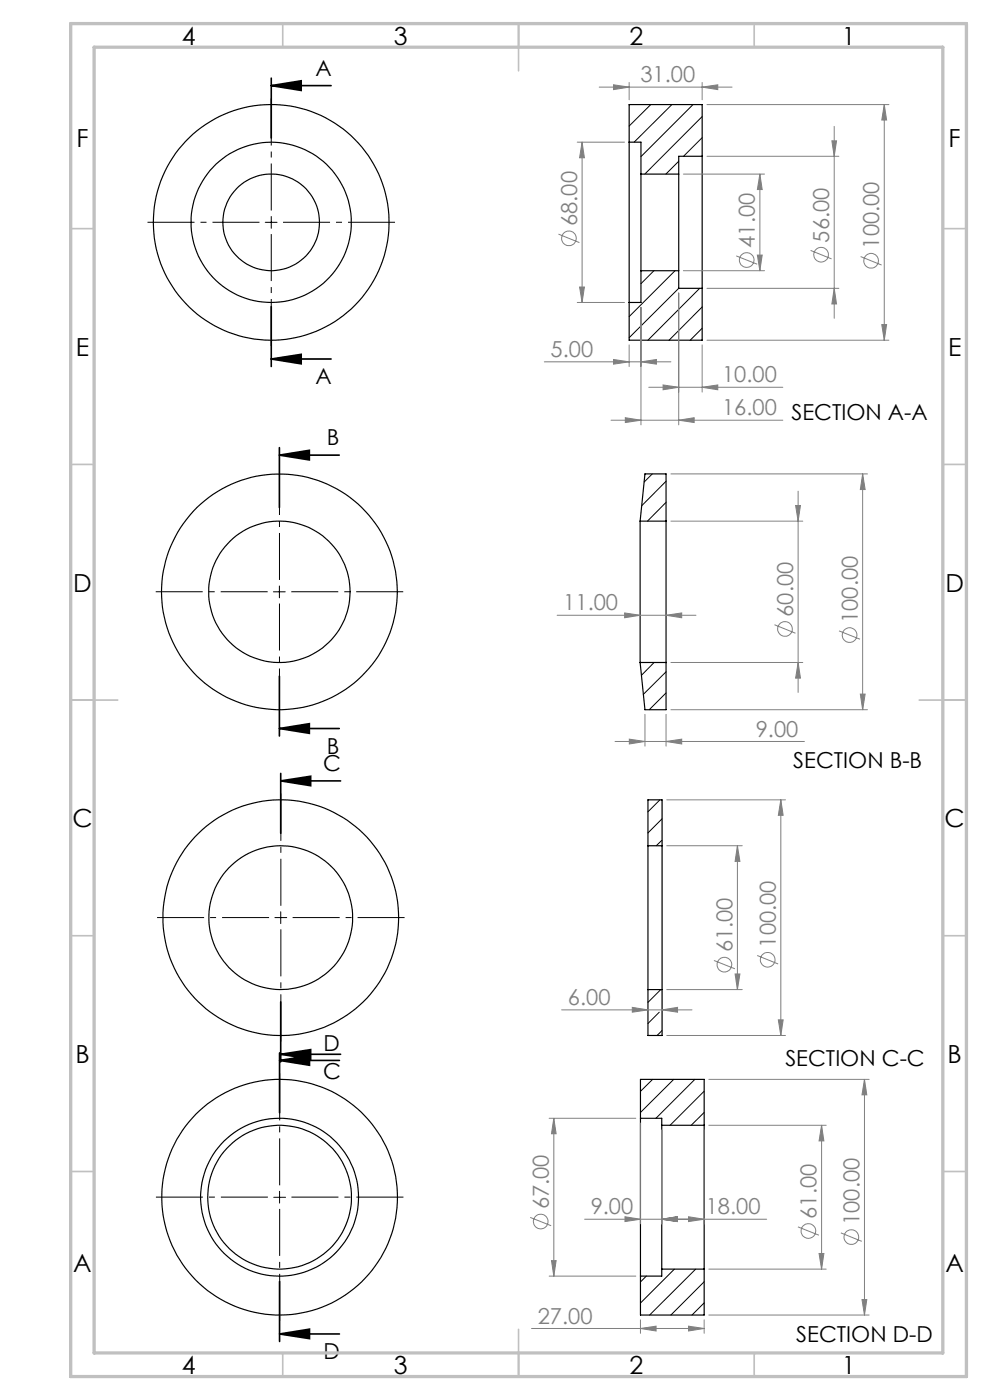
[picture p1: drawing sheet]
<svg xmlns="http://www.w3.org/2000/svg" width="210mm" height="297mm" viewBox="0 0 210 297" stroke-linecap="round" stroke-linejoin="round" font-family="sans-serif">
<g fill="none" stroke="#000" stroke-width=".25">
<path d="M133.5 30.2v34M133.5 30.2v-8h15.4v11M133.5 30.2h2.5v6.7M136 36.9v20.5M136 36.9h8M144 36.9v20.5M148.9 33.2v28M148.9 33.2h-4.9v3.7M136 57.4v6.8h-2.5M136 57.4h8M144 57.4v3.8h4.9M148.9 61.2v11h-15.4v-8"/>
<path d="M135.8 110.6v29.9M135.8 110.6l1-10.1h4.5v10.1M135.8 110.6h5.5M141.3 110.6v29.9M135.8 140.5l1 10.1h4.5v-10.1M135.8 140.5h5.5M137.4 179.4v30.5M137.4 179.4h3M137.4 179.4v-9.7h3v9.7M140.4 179.4v30.5M137.4 209.9h3M137.4 209.9v9.8h3v-9.8"/>
<path d="M135.9 237.2v33.5M135.9 237.2h4.5v1.5M135.9 237.2v-8.2h13.5v9.7M140.4 238.7v30.5M140.4 238.7h9M149.4 238.7v30.5M140.4 269.2v1.5h-4.5M140.4 269.2h9M149.4 269.2v9.8h-13.5v-8.3"/>
<circle cx="57.5" cy="47.2" r="10.2"/>
<circle cx="57.5" cy="47.2" r="25"/>
<circle cx="57.5" cy="47.2" r="17"/>
<circle cx="59.3" cy="125.5" r="15"/>
<circle cx="59.3" cy="125.5" r="25"/>
<circle cx="59.5" cy="194.7" r="15.2"/>
<circle cx="59.6" cy="194.7" r="25"/>
<circle cx="59.3" cy="254" r="15.3"/>
<circle cx="59.3" cy="254" r="16.8"/>
<circle cx="59.3" cy="254" r="25"/>
</g>
<g fill="none" stroke="#000" stroke-width=".21">
<path d="M133.6 22.2l-.1 .1M138 22.2l-4.5 4.5M142.5 22.2l-8 8M144 34.2l-2.7 2.7M147 22.2l-11 11M148.9 24.7l-12.1 12.2M148.9 29.2l-3.9 4M56.3 47.2h2.5M57.5 45.9v2.5M138.7 57.4l-2.7 2.8M143.2 57.4l-9.7 9.8M144 61.2l-10.5 10.4"/>
<path d="M148.4 61.2l-11 11M148.9 65.1l-7 7.1M148.9 69.6l-2.5 2.6M138.4 100.5l-1.8 1.8M141.3 102.1l-5.2 5.2M141.3 106.6l-4 4M58 125.6h2.5M59.3 124.3v2.5M138.7 140.5l-2.6 2.8M141.3 142.5l-4.8 4.8M141.3 147l-3.6 3.6M140 169.7l-2.6 2.5"/>
<path d="M140.4 173.7l-3 3M140.4 178.2l-1.2 1.2M58.3 194.7h2.5M59.5 193.4v2.5M139.8 214.7l-2.4 2.4M140.2 209.9l-2.8 2.8M140.4 218.6l-1 1.1M138.4 229l-2.5 2.5M142.9 229l-7 7M147.4 229l-8.3 8.2M149.4 231.5l-7.3 7.2M149.4 236l-2.8 2.7"/>
<path d="M58.1 254h2.5M59.3 252.7v2.5M137.1 270.7l-1.2 1.3M143.1 269.2l-7.2 7.2M147.6 269.2l-9.8 9.8M149.4 271.9l-7.1 7.1M149.4 276.4l-2.6 2.6"/>
</g>
<g fill="none" stroke="#808080" stroke-width=".21">
<path d="M127.1 18.5h28.2M130.1 18l3.4 .5-3.4 .5zM133.5 17.5v3.7M148.9 18.5l3.4-.5v1zM148.9 17.5v3.7M122.4 30.2h10.1M123.5 30.2v34M123.5 30.2l.5 3.3h-1.1zM145 36.9h17.2M150 22.2h38.6M150 33.2h27.9M161.2 36.9v20.5"/>
<path d="M161.2 36.9l.5 3.3h-1zM176.5 29.9h.9l-.4 3.3zM177 26.8v40.7M187.6 22.2v50M187.6 22.2l.5 3.3h-1.1zM118.5 49.7l4.4 1.8M145 57.4h17.2M156.2 54.3l4.4 1.8M160.7 54.1h1l-.5 3.3zM171.9 53.1l4.5 1.8M182.6 54.4l4.4 1.8M115.5 76.8h26.8"/>
<path d="M122.4 64.2h10.1M122.9 60.9h1.1l-.5 3.3zM130.1 76.3l3.4 .5-3.4 .5zM133.5 73.2v4.5M136 76.8l3.2-.5v1zM136 65.2v24.9M144 62.2v27.9M148.9 73.2v10M150 72.2h38.6M150 61.2h27.9M177 61.2l.4 3.3h-.9zM187 68.9h1.1l-.5 3.3z"/>
<path d="M129.6 89.1h36.5M132.6 88.6l3.4 .5-3.4 .5zM137.6 82.2h28.5M140.7 81.7l3.3 .5-3.3 .5zM144 89.1l3.2-.5v1zM148.9 82.2l3.4-.5v1zM142.3 110.6h28M142.3 100.5h41.7M168.8 107.2h1l-.5 3.4zM169.3 104.2v42.7M183 100.5v50.1M183 100.5l.5 3.4h-1z"/>
<path d="M118.2 130.5h29.4M132.5 130l3.3 .5-3.3 .6zM141.3 130.5l3.3-.5v1.1zM164.3 132.5l4.4 1.8M178 133.8l4.4 1.8M130.5 157.3h40.1M133.5 156.8l3.3 .5-3.3 .5zM136.8 151.5v6.8M141.3 157.3l3.3-.5v1zM141.3 151.5v6.8M142.3 140.5h28M142.3 150.6h41.7"/>
<path d="M169.3 140.5l.5 3.4h-1zM182.5 147.2h1l-.5 3.4zM141.4 179.4h16M141.4 169.7h25.2M156.4 179.4v30.5M156.4 179.4l.6 3.3h-1.1zM165.6 169.7v50M165.6 169.7l.5 3.3h-1zM119.1 214.2h27.7M134.1 213.7l3.3 .5-3.3 .5zM140.4 214.2l3.3-.5v1zM141.4 209.9h16"/>
<path d="M141.4 219.7h25.2M151.4 203.8l4.5 1.7M155.9 206.6h1.1l-.6 3.3zM160.6 202.7l4.5 1.8M165.1 216.4h1l-.5 3.3zM116.5 237.2h18.4M117.5 237.2v33.5M117.5 237.2l.5 3.3h-1zM135.9 238.2v21.4M140.4 239.7v19.9M149.4 239.7v19.9M150.4 238.7h24.9"/>
<path d="M150.4 229h34M174.3 238.7v30.5M174.3 238.7l.5 3.3h-1.1zM183.4 229v50M183.4 229l.5 3.3h-1.1zM112.5 258.3l4.4 1.7M124 258.7h38.6M132.6 258.1l3.3 .6-3.3 .4zM140.4 258.7l3.3-.6v1zM146 258.1l3.4 .6-3.4 .4zM116.5 270.7h18.4M117 267.4h1l-.5 3.3z"/>
<path d="M135.9 280v2.9M149.4 280v2.9M150.4 269.2h24.9M150.4 279h34M169.3 260.3l4.4 1.7M173.7 265.9h1.1l-.5 3.3zM178.4 261.5l4.4 1.8M182.8 275.7h1.1l-.5 3.3zM112.7 281.8h36.7M135.9 281.8l3.3-.5v1.1zM146 281.3l3.4 .5-3.4 .6z"/>
<circle cx="120.7" cy="50.6" r="1.55"/>
<circle cx="158.4" cy="55.2" r="1.55"/>
<circle cx="174.2" cy="54" r="1.56"/>
<circle cx="184.8" cy="55.3" r="1.55"/>
<circle cx="166.5" cy="133.4" r="1.56"/>
<circle cx="180.2" cy="134.7" r="1.56"/>
<circle cx="153.7" cy="204.6" r="1.55"/>
<circle cx="162.8" cy="203.6" r="1.55"/>
<circle cx="114.7" cy="259.2" r="1.56"/>
<circle cx="171.5" cy="261.2" r="1.55"/>
<circle cx="180.6" cy="262.4" r="1.55"/>
</g>
<g fill="none" stroke="#000" stroke-width=".35">
<path d="M57.5 18.2l6.4-1.1v2.1zM57.5 18.2h12.7M57.5 16.6v12.7M57.5 76.2l6.4-1v2zM57.5 65v12.7M57.5 76.2h12.7M59.3 96.6h12.7M59.3 95v12.7M59.3 96.6l6.3-1.1v2.1zM59.3 143.4v12.7M59.3 154.5h12.7M59.3 154.5l6.3-1v2.1z"/>
<path d="M59.5 165.7h12.7M59.5 164.1v12.7M59.5 165.7l6.4-1v2zM59.5 212.5v12.7M59.3 223.4v12.7M59.3 225h12.7M59.3 225l6.4-1v2zM59.5 223.7h12.7M59.5 223.7l6.4-1v2zM59.3 271.8v12.8M59.3 283h12.7M59.3 283l6.4-1v2z"/>
</g>
<g fill="none" stroke="#000" stroke-width=".21" stroke-dasharray="15.2 1.3 1.3 1.3" stroke-dashoffset="5.3" stroke-linecap="butt">
<path d="M55 47.2h-23.7M57.5 44.7v-23.8M57.5 49.7v23.7M60 47.2h23.8M56.8 125.5h-23.8M59.3 123v-23.7M59.3 128v23.8M61.8 125.5h23.7M57.1 194.7h-23.8M59.6 192.2v-23.8M59.6 197.2v23.7M62.1 194.7h23.7"/>
<path d="M56.8 254h-23.7M59.3 251.5v-23.8M59.3 256.5v23.7M61.8 254h23.8"/>
</g>
<g fill="none" stroke="#c0c0c0" stroke-width=".35">
<path d="M60 5v5M110 5v10M160 5v5M15 48.5h5M200 48.5h5M15 98.5h5M200 98.5h5M15 148.5h10M195 148.5h10M15 198.5h5M200 198.5h5M15 248.5h5"/>
<path d="M200 248.5h5M60 287v5M110 282v10M160 287v5"/>
</g>
<path d="M15 5h190v287h-190zM20 10h180v277h-180z" fill="none" stroke="#c0c0c0" stroke-width=".7"/>
<g fill="#000">
<path d="M57.5 18.2l6.4-1.1v2.1zM57.5 76.2l6.4-1v2z"/>
<path d="M59.3 96.6l6.3-1.1v2.1zM59.3 154.5l6.3-1v2.1zM59.5 165.7l6.4-1v2zM59.5 223.7l6.4-1v2zM59.3 225l6.4-1v2zM59.3 283l6.4-1v2z"/>
</g>
<g fill="#808080">
<path d="M148.9 18.5l3.4-.5v1zM130.1 18l3.4 .5-3.4 .5zM148.9 82.2l3.4-.5v1zM140.7 81.7l3.3 .5-3.3 .5zM144 89.1l3.2-.5v1zM132.6 88.6l3.4 .5-3.4 .5zM136 76.8l3.2-.5v1zM130.1 76.3l3.4 .5-3.4 .5zM141.3 130.5l3.3-.5v1.1zM132.5 130l3.3 .5-3.3 .6zM140.4 214.2l3.3-.5v1zM134.1 213.7l3.3 .5-3.3 .5z"/>
<path d="M133.5 156.8l3.3 .5-3.3 .5zM141.3 157.3l3.3-.5v1zM140.4 258.7l3.3-.6v1zM146 258.1l3.4 .6-3.4 .4zM132.6 258.1l3.3 .6-3.3 .4zM140.4 258.7l3.3-.6v1zM135.9 281.8l3.3-.5v1.1zM146 281.3l3.4 .5-3.4 .6z"/>
<path d="M187.6 22.2l.5 3.3h-1.1zM187 68.9h1.1l-.5 3.3zM176.5 29.9h.9l-.4 3.3zM177 61.2l.4 3.3h-.9zM123.5 30.2l.5 3.3h-1.1zM122.9 60.9h1.1l-.5 3.3zM161.2 36.9l.5 3.3h-1zM160.7 54.1h1l-.5 3.3zM168.8 107.2h1l-.5 3.4zM169.3 140.5l.5 3.4h-1zM183 100.5l.5 3.4h-1zM182.5 147.2h1l-.5 3.4zM156.4 179.4l.6 3.3h-1.1zM155.9 206.6h1.1l-.6 3.3zM165.6 169.7l.5 3.3h-1zM165.1 216.4h1l-.5 3.3zM174.3 238.7l.5 3.3h-1.1zM173.7 265.9h1.1l-.5 3.3zM183.4 229l.5 3.3h-1.1zM182.8 275.7h1.1l-.5 3.3zM117.5 237.2l.5 3.3h-1zM117 267.4h1l-.5 3.3z"/>
</g>
<g font-size="5.3">
<text x="38.5" y="9.5">4</text>
<text x="83.5" y="9.5">3</text>
<text x="133.6" y="9.5">2</text>
<text x="178.6" y="9.5">1</text>
<text x="16.2" y="31.2">F</text>
<text x="201.2" y="31.2">F</text>
<text x="16.1" y="75.5">E</text>
<text x="201.1" y="75.5">E</text>
<text x="15.5" y="125.5">D</text>
<text x="200.5" y="125.5">D</text>
<text x="15.4" y="175.5">C</text>
<text x="200.4" y="175.5">C</text>
<text x="16" y="225.5">B</text>
<text x="201" y="225.5">B</text>
<text x="15.5" y="269.8">A</text>
<text x="200.5" y="269.8">A</text>
<text x="38.5" y="291.5">4</text>
<text x="83.5" y="291.5">3</text>
<text x="133.6" y="291.5">2</text>
<text x="178.6" y="291.5">1</text>
</g>
<g font-size="4.7">
<text x="66.9" y="16.1">A</text>
<text x="66.9" y="81.5">A</text>
<text x="69.4" y="94.5">B</text>
<text x="69.4" y="159.9">B</text>
<text x="68.6" y="163.6">C</text>
<text x="168.3" y="163">SECTION B-B</text>
<text x="68.6" y="222.9">D</text>
<text x="166.6" y="226.1">SECTION C-C</text>
<text x="68.6" y="229">C</text>
<text x="168.9" y="284.6">SECTION D-D</text>
<text x="68.6" y="288.3">D</text>
</g>
<g font-size="4.7" fill="#808080">
<text x="135.8" y="17.5">31.00</text>
<text x="122.4" y="48" transform="rotate(-90 122.4 48)">68.00</text>
<text x="160.1" y="52.6" transform="rotate(-90 160.1 52.6)">41.00</text>
<text x="175.9" y="51.4" transform="rotate(-90 175.9 51.4)">56.00</text>
<text x="186.5" y="52.7" transform="rotate(-90 186.5 52.7)">100.00</text>
<text x="116.8" y="75.7">5.00</text>
<text x="153.2" y="81.1">10.00</text>
<text x="153.2" y="88.1">16.00 SECTION A-A</text>
<text x="119.5" y="129.5">11.00</text>
<text x="168.2" y="130.8" transform="rotate(-90 168.2 130.8)">60.00</text>
<text x="181.9" y="132.1" transform="rotate(-90 181.9 132.1)">100.00</text>
<text x="160.3" y="156.3">9.00</text>
<text x="155.4" y="202.1" transform="rotate(-90 155.4 202.1)">61.00</text>
<text x="164.6" y="201" transform="rotate(-90 164.6 201)">100.00</text>
<text x="120.5" y="213.2">6.00</text>
<text x="116.4" y="256.6" transform="rotate(-90 116.4 256.6)">67.00</text>
<text x="125.3" y="257.6">9.00</text>
<text x="149.7" y="257.6">18.00</text>
<text x="173.2" y="258.6" transform="rotate(-90 173.2 258.6)">61.00</text>
<text x="182.3" y="259.9" transform="rotate(-90 182.3 259.9)">100.00</text>
<text x="114.1" y="280.8">27.00</text>
</g>
</svg>
